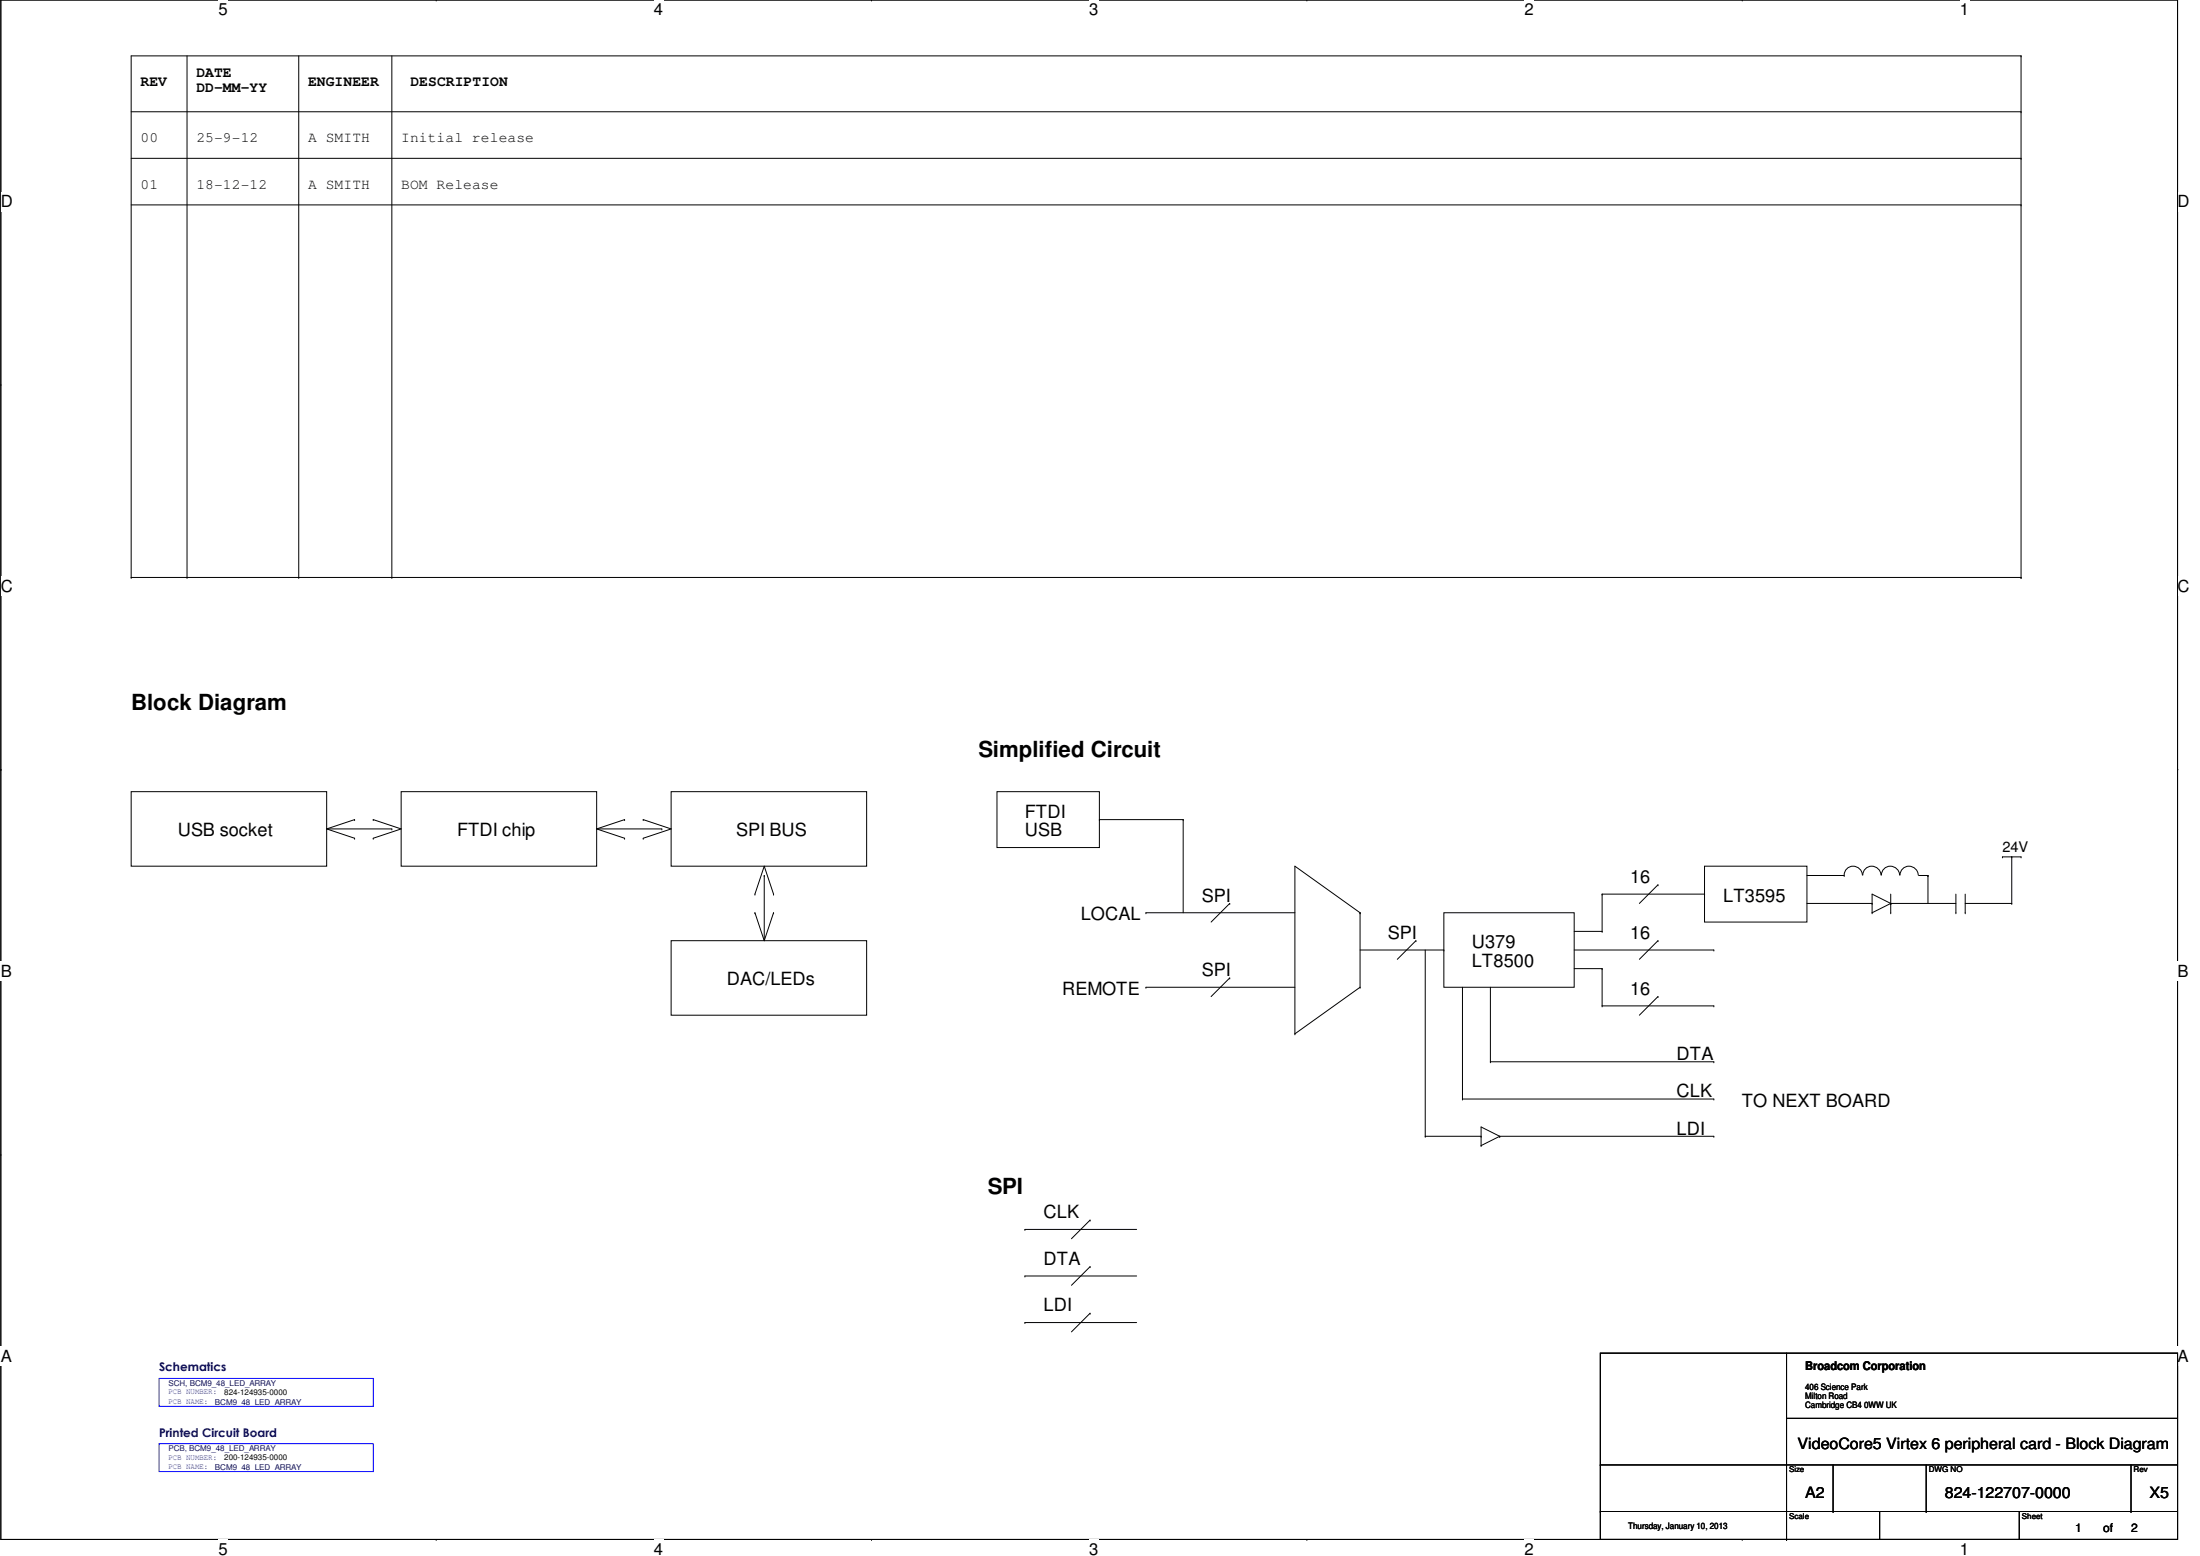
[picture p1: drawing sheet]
<svg xmlns="http://www.w3.org/2000/svg" width="420mm" height="297mm" viewBox="0 0 420 297" stroke-linecap="round" stroke-linejoin="round" font-family="sans-serif">
<path d="M.2 0h415.7v293.9h-415.7z" fill="none" stroke="#000" stroke-width=".19"/>
<g fill="#fff">
<path d="M41.7 0h1.8v3.6h-1.8z"/>
<path d="M41.7 293.9h1.8v3.1h-1.8z"/>
</g>
<path d="M83.3 0h.1M83.3 293.9h.1" fill="none" stroke="#000" stroke-width=".19"/>
<g fill="#fff">
<path d="M124.9 0h1.8v3.6h-1.8z"/>
<path d="M124.9 293.9h1.8v3.1h-1.8z"/>
</g>
<path d="M166.4 0h.1M166.4 293.9h.1" fill="none" stroke="#000" stroke-width=".19"/>
<g fill="#fff">
<path d="M208 0h1.8v3.6h-1.8z"/>
<path d="M208 293.9h1.8v3.1h-1.8z"/>
</g>
<path d="M249.6 0h.1M249.6 293.9h.1" fill="none" stroke="#000" stroke-width=".19"/>
<g fill="#fff">
<path d="M291.2 0h1.7v3.6h-1.7z"/>
<path d="M291.2 293.9h1.7v3.1h-1.7z"/>
</g>
<path d="M332.7 0h.1M332.7 293.9h.1" fill="none" stroke="#000" stroke-width=".19"/>
<g fill="#fff">
<path d="M374.3 0h1.8v3.6h-1.8z"/>
<path d="M374.3 293.9h1.8v3.1h-1.8z"/>
<path d="M.2 36.7h2.2v3.6h-2.2z"/>
<path d="M415.9 36.7h2.3v3.6h-2.3z"/>
<path d="M.2 110.1h2.2v3.6h-2.2z"/>
<path d="M415.9 110.1h2.3v3.6h-2.3z"/>
</g>
<path d="M.2 73.4h.1M415.9 73.4h.1" fill="none" stroke="#000" stroke-width=".19"/>
<g fill="#fff">
<path d="M.2 183.6h2.1v3.6h-2.1z"/>
<path d="M415.9 183.6h2.1v3.6h-2.1z"/>
</g>
<path d="M.2 146.9h.1M415.9 146.9h.1" fill="none" stroke="#000" stroke-width=".19"/>
<g fill="#fff">
<path d="M.2 257h2.1v3.7h-2.1z"/>
<path d="M415.9 257h2.1v3.7h-2.1z"/>
</g>
<g fill="none" stroke="#000" stroke-width=".19">
<path d="M35.7 10.7v99.5M57.1 10.7v99.5M74.8 10.7v99.5M386 10.7h.1M386 10.7h-360.9v99.5M386 10.7v99.5M25.1 39.1h360.9M25.1 21.3h360.9M25.1 30.2h360.9M386 39.1h.1M386 21.3h.1M386 30.2h.1"/>
<path d="M25.1 110.2h.1M25.1 110.2h360.9M35.7 110.2h.1M57.1 110.2h.1M74.8 110.2h.1M386 110.2h.1M25.1 151.1h37.3v14.3h-37.3zM62.4 158.2l5.3 1.8M62.4 158.2h12.4M67.7 156.5h.1M67.7 156.5l-5.3 1.7M71.3 156.5h.1"/>
<path d="M71.3 156.5l5.3 1.7-5.3 1.8M74.8 158.2h.1M76.6 151.1h37.4v14.3h-37.4zM114 158.2h12.4M114 158.2l5.3 1.8M119.3 156.5h.1M119.3 156.5l-5.3 1.7M122.8 156.5h.1M122.8 156.5l5.4 1.7-5.4 1.8M126.4 158.2h.1M128.2 151.1h37.3v14.3h-37.3zM190.4 151.1h19.6v10.7h-19.6z"/>
<path d="M210 156.5h.1M210 156.5h16M226 156.5h.1M226 156.5v17.7M67.7 160h.1M71.3 160h.1M119.3 160h.1M122.8 160h.1M128.2 179.6h37.3v14.2h-37.3zM144.2 174.2h.1M144.2 170.7h.1M144.2 174.2l1.8 5.4"/>
<path d="M144.2 170.7l1.8-5.3 1.7 5.3M146 167.1h.1M146 167.1v12.5M147.7 174.2h.1M147.7 170.7h.1M147.7 174.2l-1.7 5.4M218.9 174.2h.1M218.9 174.2h28.4M234.9 172.5h.1M234.9 172.5l-3.6 3.5M259.7 174.2h.1M259.7 174.2l-12.4-8.8v32"/>
<path d="M259.7 174.2v14.3M270.4 179.6h.1M270.4 179.6l-3.5 3.5M275.7 174.2h24.9v14.3h-24.9zM300.6 177.8h5.4M306 177.8h.1M306 170.7h.1M306 170.7v7.1M306 170.7h19.5M316.6 168.9h.1M316.6 179.6h.1M316.6 168.9l-3.5 3.6"/>
<path d="M316.6 179.6l-3.5 3.5M325.5 165.4h19.6v10.6h-19.6zM325.5 170.7h.1M345.1 172.5h12.4M345.1 167.1h7.1M352.2 167.1h.1M352.2 167a1.74 1.74 0 0 1 1.7-1.6 1.74 1.74 0 0 1 1.8 1.6M355.8 167a1.74 1.74 0 0 1 1.7-1.6 1.74 1.74 0 0 1 1.7 1.6M357.5 172.5h.1M357.5 174.2h.1M359.3 167a1.74 1.74 0 0 1 1.7-1.6 1.74 1.74 0 0 1 1.8 1.6M361.1 172.5h.1"/>
<path d="M361.1 174.2h.1M361.1 172.5h12.4M361.1 172.5l-3.6-1.8v3.5M361.1 172.5l-3.6 1.7M361.1 170.7v3.5M362.9 167a1.74 1.74 0 0 1 1.7-1.6 1.74 1.74 0 0 1 1.7 1.6M366.4 167.1h1.8M368.2 167.1h.1M368.2 167.1v5.4M373.5 174.2h.1M373.5 170.7v3.5M375.3 174.2h.1"/>
<path d="M375.3 172.5h8.9M375.3 170.7v3.5M382.4 163.6h.1M382.4 163.6h3.6M384.2 172.5h.1M384.2 163.6h.1M384.2 163.6v8.9M386 163.6h.1M218.9 188.5h.1M218.9 188.5h28.4M234.9 186.7h.1M234.9 186.7l-3.6 3.5"/>
<path d="M247.3 197.4h.1M259.7 188.5h.1M259.7 188.5l-12.4 8.9M259.7 181.4h16M272.2 181.4v35.5M275.7 181.4h.1M279.3 188.5v21.3M284.6 188.5v14.2M300.6 181.4h26.7M300.6 184.9h5.4M306 184.9h.1M306 192h.1"/>
<path d="M306 184.9v7.1M306 192h21.3M316.6 190.2h.1M316.6 190.2l-3.5 3.6M327.3 181.4h.1M327.3 192h.1M272.2 216.9h.1M272.2 216.9h10.7M279.3 209.8h.1M279.3 209.8h48M282.9 216.9h.1M282.9 218.7h.1"/>
<path d="M284.6 202.7h.1M284.6 202.7h42.7M286.4 216.9h.1M286.4 216.9h40.9M286.4 216.9l-3.5-1.8v3.6M286.4 216.9l-3.5 1.8M327.3 216.9h.1M327.3 209.8h.1M327.3 202.7h.1M.2 220.4h.1M195.7 234.7h.1M195.7 234.7h21.4"/>
<path d="M208.2 232.9h.1M208.2 232.9l-3.6 3.6M415.9 220.4h.1M195.7 243.6h.1M195.7 252.5h.1M195.7 243.6h21.4M195.7 252.5h21.4M208.2 250.7h.1M208.2 241.8h.1M208.2 250.7l-3.6 3.6M208.2 241.8l-3.6 3.6M305.6 258.3h110.3v35.6h-110.3z"/>
<path d="M341.2 258.3v35.6M305.6 279.7h.1M305.6 279.7h110.3M341.2 270.8h74.7M350.1 279.7v8.8M367.9 279.7v8.8M407 279.7v8.8M305.6 288.5h.1M305.6 288.5h110.3M341.2 293.9h.1M350.1 288.5h.1M359 288.5v5.4"/>
<path d="M367.9 288.5h.1M385.6 288.5v5.4M407 288.5h.1"/>
</g>
<path d="M30.4 263.1h40.9v5.4h-40.9zM30.4 275.6h40.9v5.3h-40.9z" fill="none" stroke="#00f" stroke-width=".19"/>
<g font-size="4.2">
<text x="25.1" y="135.6">Block Diagram</text>
<text x="186.8" y="144.4">Simplified Circuit</text>
<text x="188.6" y="228">SPI</text>
</g>
<g font-size="3.5">
<text x="33.9" y="159.7">USB socket</text>
<text x="87.3" y="159.7">FTDI chip</text>
<text x="140.6" y="159.7">SPI BUS</text>
<text x="195.7" y="156.1">FTDI</text>
<text x="195.7" y="159.7">USB</text>
<text x="229.5" y="172.1">SPI</text>
<text x="311.3" y="168.6">16</text>
<text x="329.1" y="172.1">LT3595</text>
<text x="206.4" y="175.7">LOCAL</text>
<text x="265.1" y="179.2">SPI</text>
<text x="311.3" y="179.2">16</text>
<text x="281.1" y="184.6">LT8500</text>
<text x="281.1" y="181">U379</text>
<text x="138.8" y="188.1">DAC/LEDs</text>
<text x="202.9" y="189.9">REMOTE</text>
<text x="229.5" y="186.4">SPI</text>
<text x="311.3" y="189.9">16</text>
<text x="320.2" y="202.4">DTA</text>
<text x="320.2" y="209.5">CLK</text>
<text x="332.6" y="211.2">TO NEXT BOARD</text>
<text x="320.2" y="216.6">LDI</text>
<text x="199.3" y="232.6">CLK</text>
<text x="199.3" y="241.5">DTA</text>
<text x="199.3" y="250.4">LDI</text>
</g>
<g font-size="3.2">
<text x="41.7" y="2.9">5</text>
<text x="124.9" y="2.9">4</text>
<text x="208" y="2.9">3</text>
<text x="291.2" y="2.9">2</text>
<text x="374.3" y="2.9">1</text>
<text x=".2" y="39.5">D</text>
<text x="415.9" y="39.5">D</text>
<text x=".2" y="112.9">C</text>
<text x="415.9" y="112.9">C</text>
<text x=".2" y="186.4">B</text>
<text x="415.9" y="186.4">B</text>
<text x=".2" y="259.9">A</text>
<text x="415.9" y="259.9">A</text>
<text x="41.7" y="296.8">5</text>
<text x="124.9" y="296.8">4</text>
<text x="208" y="296.8">3</text>
<text x="291.2" y="296.8">2</text>
<text x="374.3" y="296.8">1</text>
</g>
<g font-size="3">
<text x="343.3" y="276.5">VideoCore5 Virtex 6 peripheral card - Block Diagram</text>
<text x="344.8" y="285.9">A2</text>
<text x="371.4" y="285.9">824-122707-0000</text>
<text x="410.5" y="285.9">X5</text>
</g>
<g font-size="2.8">
<text x="26.8" y="16.5">REV</text>
<text x="37.5" y="14.7">DATE</text>
<text x="37.5" y="17.5">DD-MM-YY</text>
<text x="58.8" y="16.5">ENGINEER</text>
<text x="78.4" y="16.5">DESCRIPTION</text>
<text x="26.8" y="27.2">00</text>
<text x="37.5" y="27.2">25-9-12</text>
<text x="58.8" y="27.2">A SMITH</text>
<text x="76.6" y="27.2">Initial release</text>
<text x="26.8" y="36.1">01</text>
<text x="37.5" y="36.1">18-12-12</text>
<text x="58.8" y="36.1">A SMITH</text>
<text x="76.6" y="36.1">BOM Release</text>
<text x="382.4" y="162.6">24V</text>
</g>
<g font-size="2.3" fill="#000080">
<text x="30.4" y="261.8">Schematics</text>
<text x="30.4" y="274.2">Printed Circuit Board</text>
</g>
<g font-size="2.3">
<text x="344.8" y="261.5">Broadcom Corporation</text>
<text x="396.3" y="292.5">1</text>
<text x="401.6" y="292.5">of</text>
<text x="407" y="292.5">2</text>
</g>
<g font-size="1.7">
<text x="344.8" y="265.3">406 Science Park</text>
<text x="344.8" y="267">Milton Road</text>
<text x="344.8" y="268.8">Cambridge CB4 0WW UK</text>
<text x="311" y="291.9">Thursday, January 10, 2013</text>
</g>
<g font-size="1.5" fill="#00f">
<text x="32.2" y="268">PCB NAME:</text>
<text x="32.2" y="266.2">PCB NUMBER:</text>
<text x="32.2" y="280.4">PCB NAME:</text>
<text x="32.2" y="278.6">PCB NUMBER:</text>
</g>
<g font-size="1.5" fill="#000080">
<text x="32.2" y="264.6">SCH, BCM9_48_LED_ARRAY</text>
<text x="41.1" y="268.1">BCM9_48_LED_ARRAY</text>
<text x="32.2" y="277">PCB, BCM9_48_LED_ARRAY</text>
<text x="41.1" y="280.6">BCM9_48_LED_ARRAY</text>
</g>
<g font-size="1.5">
<text x="42.8" y="266.4">824-124935-0000</text>
<text x="42.8" y="278.8">200-124935-0000</text>
<text x="341.7" y="281.1">Size</text>
<text x="368.4" y="281.1">DWG NO</text>
<text x="407.5" y="281.1">Rev</text>
<text x="341.7" y="290">Scale</text>
<text x="386.2" y="290">Sheet</text>
</g>
</svg>
